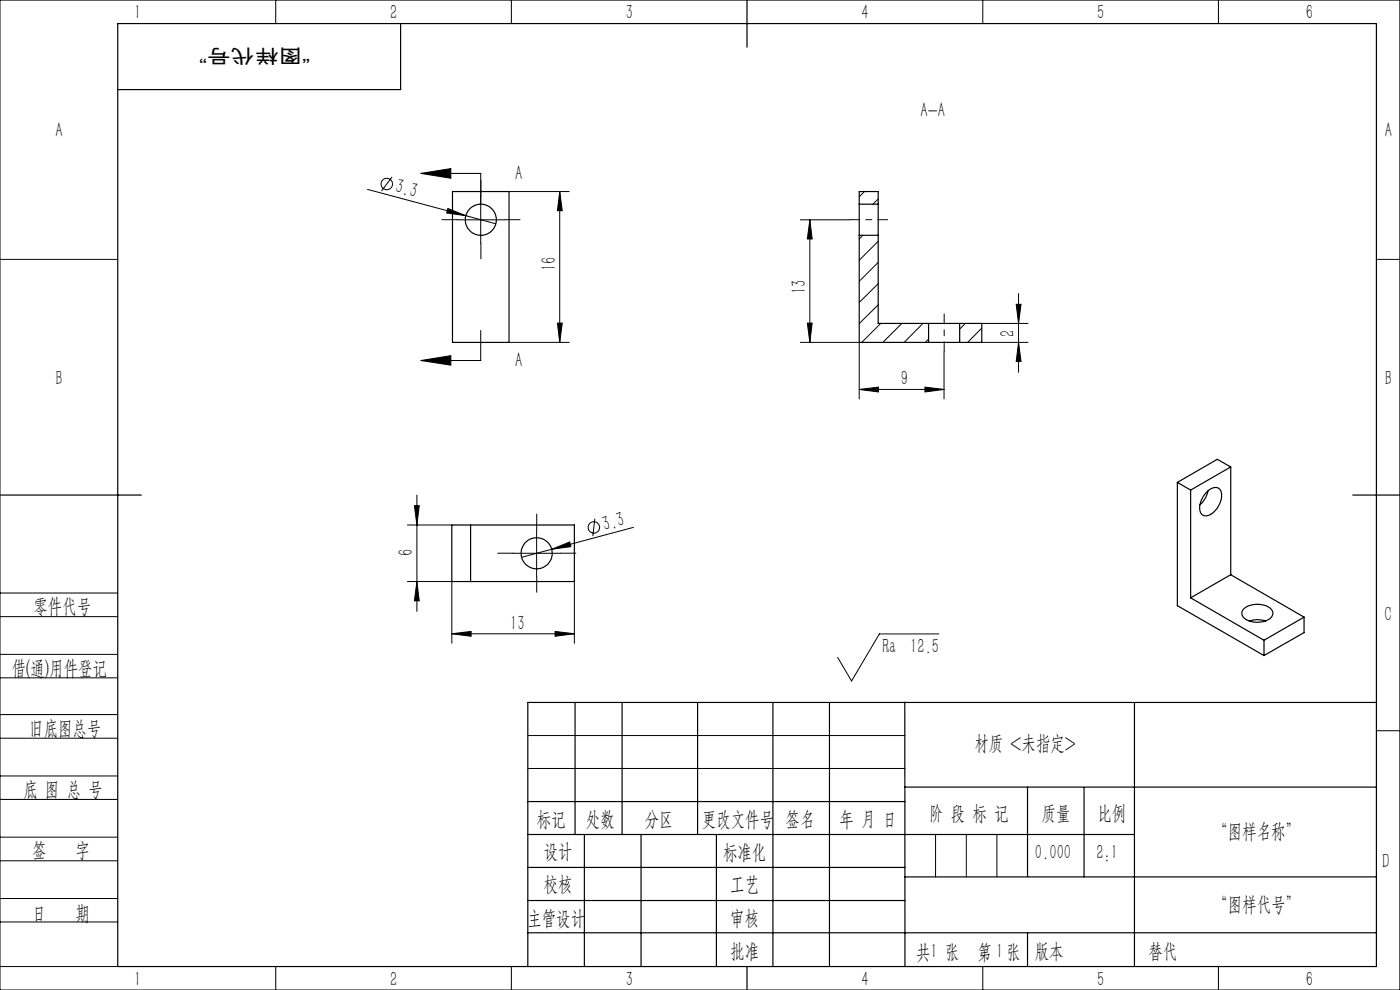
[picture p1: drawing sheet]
<svg xmlns="http://www.w3.org/2000/svg" width="297mm" height="210mm" viewBox="0 0 297 210" stroke-linecap="round" stroke-linejoin="round" font-family="sans-serif">
<g fill="none" stroke="#000" stroke-width=".21">
<path d="M0 0h297v210h-297zM58.5 0v5M108.5 0v5M208.5 0v5M258.5 0v5M83.2 37.5l-2.3 3M89.3 36.8l6.3-1v2zM89.3 36.8h12.7v14.8M0 55h25M78 40.2l20.8 5.5M95 44.2l3.8 1.5-4-.5zM97 46.6h10"/>
<path d="M98.8 45.7l6.4 1.8M108 40.6h12.8M118.7 40.6l.6 4.1h-1zM118.7 40.6v32M169.8 46.6h10.5M171.8 46.6l.5 4.1h-1zM171.8 46.6v26M183.1 49.9l-.8 .8M183.4 40.6l-1.1 1.1M186.3 42.2l-1.1 1.1M186.3 51.2l-4 4M186.3 55.7l-4 4"/>
<path d="M292 55h5M89.3 76.5l6.3-1v2zM102 70.1v6.4h-12.7M108 72.6h12.8M118.3 68.5h1l-.6 4.1zM169.8 72.6h12.5v12M171.3 68.5h1l-.5 4.1zM186.3 60.2l-4 4M186.3 64.7l-4 3.9M186.8 68.6l-4 4M191.3 68.6l-4 4M195.8 68.6l-4 4"/>
<path d="M197 71.9l-.7 .7M200.3 74.6v10M204.8 68.6l-1.2 1.2M208.3 69.6l-3 3M208.3 72.6h9.8M208.3 68.6h9.8M215.6 64.5h1l-.5 4.1zM216.1 72.6l.5 4.1h-1zM216.1 62.3v16.7M182.3 82.6l4.1-.5v1zM182.3 82.6h18M196.2 82.1l4.1 .5-4.1 .5z"/>
<path d="M86.4 111.4h9.4M87.9 107.3h1l-.5 4.1zM88.4 105v24.7M108.8 117.4h10.1M113.8 112.4v10M117.1 116.5l3.8-1.5 .2 .9zM117.1 116.5l-6.4 1.7M126.2 110l-.4 3.7M134.4 111.9l-17.3 4.6M0 138.8h25M0 125.8h25M0 130.8h25"/>
<path d="M86.4 123.4h9.4v13M88.4 123.4l.5 4.1h-1zM95.8 134.4l4.1-.5v1.1zM95.8 134.4h26M117.8 133.9l4 .5-4 .6zM121.8 123.4v13M199.2 134.5h-12.7l-5.8 10-3-5.1M0 143.8h25M0 156.6h25M0 151.6h25M112 156h80M292 155h5"/>
<path d="M0 169.6h25M0 164.6h25M0 177.6h25M112 163h80M198.5 177v9M205 177v9M211.5 177v9M0 182.6h25M0 190.6h25M0 195.6h25M0 205h25M58.5 205v5"/>
<path d="M108.5 205v5M208.5 205v5M258.5 205v5"/>
<circle cx="82.1" cy="39" r="1.22"/>
<circle cx="126" cy="111.9" r="1.21"/>
</g>
<path d="M97 46.6h-3.3M102 41.6v-3.3M102 51.6v3.3M107 46.6h3.3M108.9 117.3h-3.3M113.9 112.3v-3.3M118.9 117.3h3.3M113.9 122.3v3.3" fill="none" stroke="#000" stroke-width=".21" stroke-dasharray="30.5 1.3 1.3 1.3"/>
<path d="M180.3 46.6h8M200.3 74.6v-8" fill="none" stroke="#000" stroke-width=".21" stroke-dasharray="30.5 1.3 1.3 1.3" stroke-dashoffset="28.4"/>
<g fill="none" stroke="#000" stroke-width=".25">
<path d="M25 5h267v200h-267zM85 5v14h-60M158.5 0v10M96 40.6h12v32h-12zM182.3 43.3v6.6M182.3 49.9v22.7h14.7M182.3 43.3v-2.7h4v2.7M182.3 49.9h4M182.3 43.3h4M186.3 43.3v6.6M186.3 49.9v18.7h10.7M197 68.6h6.6"/>
<path d="M197 72.6h6.6M197 68.6v4M203.6 68.6h4.7v4h-4.7M203.6 68.6v4M261.1 99.1l-2.9-1.7-8.4 4.9M261.1 99.1l-8.5 4.9M261.1 99.1v22.8M0 105h30M95.8 111.4h26v12h-26zM99.8 111.4v12M249.8 102.3v26.2l18.3 10.6M249.8 102.3l2.8 1.7"/>
<path d="M252.6 104v22.8M256 104.4a1.83 1.83 0 0 1 2.9-.4 4.5 4.5 0 0 1-3 5.4 1.48 1.48 0 0 1-1.4-1.8v-.3a5.7 5.7 0 0 1 1.5-2.9zM256.3 104.1l-.2 .6a4.9 4.9 0 0 1-1.5 2.4M287 105h10M252.6 126.8l15.5 9M261.1 121.9l-8.5 4.9M261.1 121.9l15.5 9M263.9 129.1a4.6 4.6 0 0 1 6 .4 1.65 1.65 0 0 1-1.4 2.2 4.6 4.6 0 0 1-4.8-.9 1.33 1.33 0 0 1 .2-1.7zM265 131.7l.5-.1a5.5 5.5 0 0 1 2.9 .1M268.1 135.8v3.3M276.6 130.9l-8.5 4.9M276.6 130.9v3.3l-8.5 4.9"/>
<path d="M122 149v28M132 149v28M148 149v28M164 149v56M176 149v56M191.9 149l.1 56M240.7 149v56M292 149h-180v56M112 177h128.7M112 170h80M124 177v28M136 177v28"/>
<path d="M152 177v28M191.9 167h100.1M218 167v18.9M230 167v19M112 197.9h180M112 184h80M112 191h80M192 186h100M218 197.9v7.1M158.5 205v5"/>
<circle cx="102" cy="46.6" r="3.3"/>
<circle cx="113.9" cy="117.4" r="3.3"/>
</g>
<g fill="#000">
<path d="M95 44.2l3.8 1.5-4-.5zM117.1 116.5l3.8-1.5 .2 .9z"/>
<path d="M89.3 36.8l6.3-1v2zM89.3 76.5l6.3-1v2z"/>
<path d="M171.8 46.6l.5 4.1h-1zM171.3 68.5h1l-.5 4.1z"/>
<path d="M118.3 68.5h1l-.6 4.1zM118.7 40.6l.6 4.1h-1zM88.4 123.4l.5 4.1h-1zM87.9 107.3h1l-.5 4.1z"/>
<path d="M216.1 72.6l.5 4.1h-1zM215.6 64.5h1l-.5 4.1z"/>
<path d="M182.3 82.6l4.1-.5v1zM196.2 82.1l4.1 .5-4.1 .5z"/>
<path d="M117.8 133.9l4 .5-4 .6zM95.8 134.4l4.1-.5v1.1z"/>
</g>
<g font-size="4.4">
<text x="28.5" y="4.1">1</text>
<text x="82.7" y="4.1">2</text>
<text x="132.7" y="4.1">3</text>
<text x="182.7" y="4.1">4</text>
<text x="232.7" y="4.1">5</text>
<text x="277" y="4.1">6</text>
<text x="11.7" y="29.1">A</text>
<text x="195.3" y="24.8">A-A</text>
<text x="293.8" y="29.1">A</text>
<text x="83.7" y="40.8" transform="rotate(15 83.7 40.8)">3.3</text>
<text x="109.3" y="38.2">A</text>
<text x="117.9" y="57.5" transform="rotate(-90 117.9 57.5)">16</text>
<text x="170.9" y="62.3" transform="rotate(-90 170.9 62.3)">13</text>
<text x="215.2" y="71.4" transform="rotate(-90 215.2 71.4)">2</text>
<text x="109.3" y="77.9">A</text>
<text x="11.7" y="81.6">B</text>
<text x="191.1" y="81.7">9</text>
<text x="293.8" y="81.6">B</text>
<text x="128.3" y="112.6" transform="rotate(-15 128.3 112.6)">3.3</text>
<text x="87.6" y="117.8" transform="rotate(-90 87.6 117.8)">6</text>
<text x="7.1" y="130.1">零件代号</text>
<text x="293.7" y="131.6">C</text>
<text x="108.2" y="133.6">13</text>
<text x="2.5" y="143.2">借(通)用件登记</text>
<text x="187.2" y="138.6">Ra 12.5</text>
<text x="6.2" y="155.8">旧底图总号</text>
<text x="206.7" y="159.1">材质 &lt;未指定&gt;</text>
<text x="5" y="168.9">底 图 总 号</text>
<text x="197.1" y="173.8">阶 段 标 记</text>
<text x="221" y="173.8">质量</text>
<text x="232.8" y="173.8">比例</text>
<text x="113.9" y="175.2">标记</text>
<text x="124.3" y="175.2">处数</text>
<text x="136.8" y="175.2">分区</text>
<text x="148.9" y="175.2">更改文件号</text>
<text x="166.7" y="175.2">签名</text>
<text x="178.1" y="175.2">年 月 日</text>
<text x="257.4" y="177.8">“图样名称”</text>
<text x="6.8" y="181.9">签</text>
<text x="16" y="181.9">字</text>
<text x="115.3" y="182.1">设计</text>
<text x="153.4" y="182.2">标准化</text>
<text x="219.6" y="182.1">0.000</text>
<text x="232.6" y="182.1">2:1</text>
<text x="293.2" y="184.1">D</text>
<text x="115.3" y="189">校核</text>
<text x="154.9" y="189">工艺</text>
<text x="6.8" y="195.2">日</text>
<text x="16" y="195.2">期</text>
<text x="111.9" y="196.2">主管设计</text>
<text x="154.9" y="196.2">审核</text>
<text x="257.4" y="193.2">“图样代号”</text>
<text x="154.9" y="203.1">批准</text>
<text x="194.4" y="203.4">共 张</text>
<text x="197.4" y="203.1">1</text>
<text x="207.4" y="203.4">第 张</text>
<text x="211.3" y="203.1">1</text>
<text x="219.5" y="203.1">版本</text>
<text x="243.6" y="203.1">替代</text>
<text x="28.5" y="209.1">1</text>
<text x="82.7" y="209.1">2</text>
<text x="132.7" y="209.1">3</text>
<text x="182.7" y="209.1">4</text>
<text x="232.7" y="209.1">5</text>
<text x="277" y="209.1">6</text>
</g>
<text font-size="4.1" x="65.8" y="10.4" transform="rotate(-180 65.8 10.4)">“图样代号”</text>
</svg>
